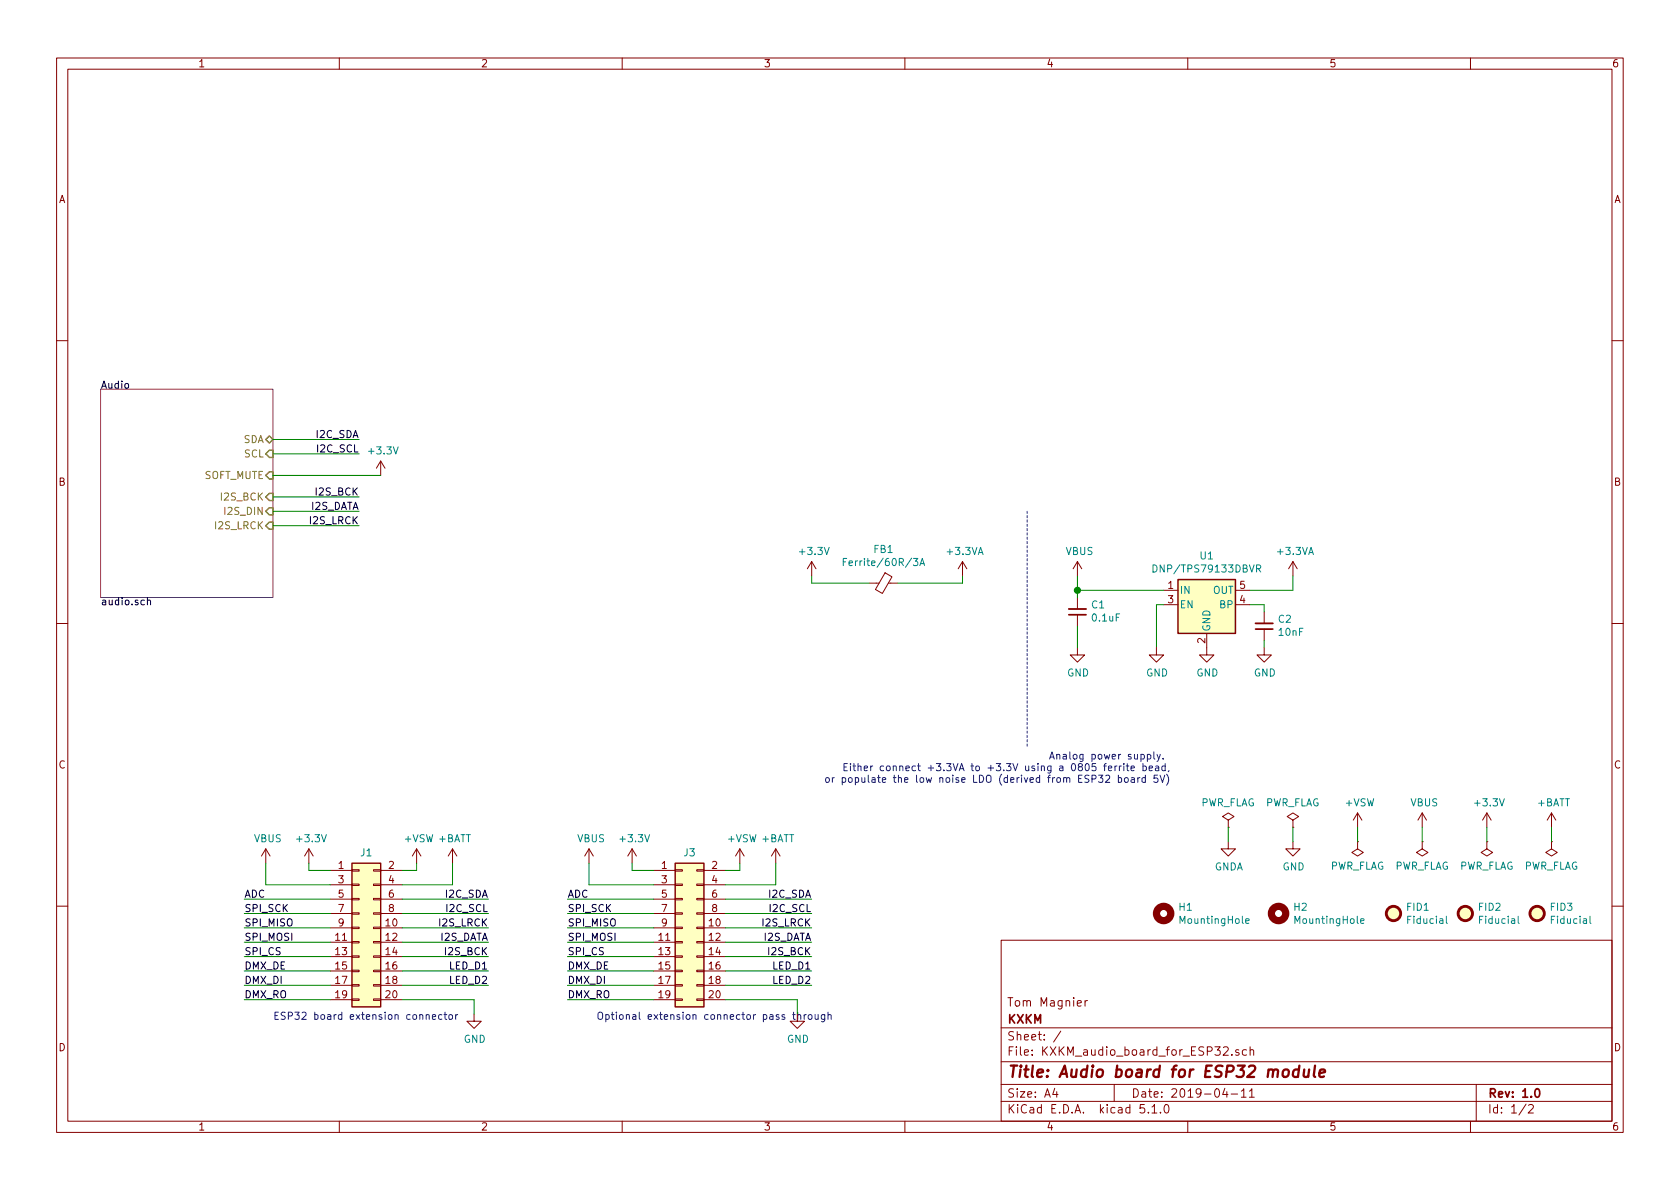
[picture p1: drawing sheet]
EESchema Schematic File Version 4
LIBS:KXKM_audio_board_for_ESP32-cache
EELAYER 29 0
EELAYER END
$Descr A4 11693 8268
encoding utf-8
Sheet 1 2
Title "Audio board for ESP32 module"
Date "2019-04-11"
Rev "1.0"
Comp "KXKM"
Comment1 "Tom Magnier"
Comment2 ""
Comment3 ""
Comment4 ""
$EndDescr
$Sheet
S 700  2700 1200 1450
U 5CA7ADA4
F0 "Audio" 50
F1 "audio.sch" 50
F2 "SDA" B R 1900 3050 50 
F3 "SCL" I R 1900 3150 50 
F4 "SOFT_MUTE" I R 1900 3300 50 
F5 "I2S_BCK" I R 1900 3450 50 
F6 "I2S_DIN" I R 1900 3550 50 
F7 "I2S_LRCK" I R 1900 3650 50 
$EndSheet
$Comp
L Connector_Generic:Conn_02x10_Odd_Even J1
U 1 1
P 2500 6450
F 0 "J1" H 2550 6975 50  0000 C CNN
F 1 "Conn_02x10_Odd_Even" H 2550 6976 50  0001 C CNN
F 2 "Connector_PinHeader_2.54mm:PinHeader_2x10_P2.54mm_Vertical_SMD" H 2500 6450 50  0001 C CNN
F 3 "~" H 2500 6450 50  0001 C CNN
	1    2500 6450
	1    0    0    -1  
$EndComp
Text Notes 1900 7100 0    50   ~ 0
ESP32 board extension connector
$Comp
L power:VBUS #PWR0101
U 1 1
P 1850 6000
F 0 "#PWR0101" H 1850 5850 50  0001 C CNN
F 1 "VBUS" H 1865 6173 50  0000 C CNN
F 2 "" H 1850 6000 50  0001 C CNN
F 3 "" H 1850 6000 50  0001 C CNN
	1    1850 6000
	1    0    0    -1  
$EndComp
$Comp
L power:+VSW #PWR0102
U 1 1
P 2900 6000
F 0 "#PWR0102" H 2900 5850 50  0001 C CNN
F 1 "+VSW" H 2915 6173 50  0000 C CNN
F 2 "" H 2900 6000 50  0001 C CNN
F 3 "" H 2900 6000 50  0001 C CNN
	1    2900 6000
	1    0    0    -1  
$EndComp
Wire Wire Line
	2800 6050 2900 6050
Wire Wire Line
	2900 6050 2900 6000
$Comp
L power:+BATT #PWR0103
U 1 1
P 3150 6000
F 0 "#PWR0103" H 3150 5850 50  0001 C CNN
F 1 "+BATT" H 3165 6173 50  0000 C CNN
F 2 "" H 3150 6000 50  0001 C CNN
F 3 "" H 3150 6000 50  0001 C CNN
	1    3150 6000
	1    0    0    -1  
$EndComp
Wire Wire Line
	2800 6150 3150 6150
Wire Wire Line
	3150 6150 3150 6000
Wire Wire Line
	2800 6250 3400 6250
Wire Wire Line
	2800 6350 3400 6350
Wire Wire Line
	2800 6450 3400 6450
Wire Wire Line
	2800 6550 3400 6550
Wire Wire Line
	2800 6650 3400 6650
Wire Wire Line
	2800 6750 3400 6750
Wire Wire Line
	2800 6850 3400 6850
Text Label 1700 6250 0    50   ~ 0
ADC
Text Label 1700 6350 0    50   ~ 0
SPI_SCK
Text Label 1700 6550 0    50   ~ 0
SPI_MOSI
Text Label 1700 6650 0    50   ~ 0
SPI_CS
Text Label 1700 6750 0    50   ~ 0
DMX_DE
Text Label 1700 6850 0    50   ~ 0
DMX_DI
Text Label 1700 6950 0    50   ~ 0
DMX_RO
Text Label 3400 6250 2    50   ~ 0
I2C_SDA
Text Label 3400 6350 2    50   ~ 0
I2C_SCL
Text Label 3400 6650 2    50   ~ 0
I2S_BCK
Text Label 3400 6550 2    50   ~ 0
I2S_DATA
Text Label 3400 6450 2    50   ~ 0
I2S_LRCK
Text Label 3400 6750 2    50   ~ 0
LED_D1
Text Label 3400 6850 2    50   ~ 0
LED_D2
$Comp
L power:GND #PWR0104
U 1 1
P 3300 7050
F 0 "#PWR0104" H 3300 6800 50  0001 C CNN
F 1 "GND" H 3305 6877 50  0000 C CNN
F 2 "" H 3300 7050 50  0001 C CNN
F 3 "" H 3300 7050 50  0001 C CNN
	1    3300 7050
	1    0    0    -1  
$EndComp
Wire Wire Line
	2800 6950 3300 6950
Wire Wire Line
	3300 6950 3300 7050
Wire Wire Line
	1900 3050 2500 3050
Wire Wire Line
	1900 3150 2500 3150
Wire Wire Line
	1900 3450 2500 3450
Wire Wire Line
	1900 3550 2500 3550
Wire Wire Line
	1900 3650 2500 3650
Text Label 2500 3050 2    50   ~ 0
I2C_SDA
Text Label 2500 3150 2    50   ~ 0
I2C_SCL
Text Label 2500 3450 2    50   ~ 0
I2S_BCK
Text Label 2500 3550 2    50   ~ 0
I2S_DATA
Text Label 2500 3650 2    50   ~ 0
I2S_LRCK
$Comp
L power:+3.3V #PWR0105
U 1 1
P 2650 3300
F 0 "#PWR0105" H 2650 3150 50  0001 C CNN
F 1 "+3.3V" H 2665 3473 50  0000 C CNN
F 2 "" H 2650 3300 50  0001 C CNN
F 3 "" H 2650 3300 50  0001 C CNN
	1    2650 3300
	1    0    0    -1  
$EndComp
Wire Wire Line
	1900 3300 2650 3300
Text Notes 8150 5450 2    50   ~ 0
Analog power supply. \nEither connect +3.3VA to +3.3V using a 0805 ferrite bead,\nor populate the low noise LDO (derived from ESP32 board 5V)
$Comp
L power:+3.3V #PWR0106
U 1 1
P 2150 6000
F 0 "#PWR0106" H 2150 5850 50  0001 C CNN
F 1 "+3.3V" H 2165 6173 50  0000 C CNN
F 2 "" H 2150 6000 50  0001 C CNN
F 3 "" H 2150 6000 50  0001 C CNN
	1    2150 6000
	1    0    0    -1  
$EndComp
Wire Wire Line
	2150 6000 2150 6050
Wire Wire Line
	2150 6050 2300 6050
Wire Wire Line
	1850 6000 1850 6150
Wire Wire Line
	1850 6150 2300 6150
$Comp
L power:+3.3V #PWR0107
U 1 1
P 5650 4000
F 0 "#PWR0107" H 5650 3850 50  0001 C CNN
F 1 "+3.3V" H 5665 4173 50  0000 C CNN
F 2 "" H 5650 4000 50  0001 C CNN
F 3 "" H 5650 4000 50  0001 C CNN
	1    5650 4000
	1    0    0    -1  
$EndComp
$Comp
L power:+3.3VA #PWR0108
U 1 1
P 6700 4000
F 0 "#PWR0108" H 6700 3850 50  0001 C CNN
F 1 "+3.3VA" H 6715 4173 50  0000 C CNN
F 2 "" H 6700 4000 50  0001 C CNN
F 3 "" H 6700 4000 50  0001 C CNN
	1    6700 4000
	1    0    0    -1  
$EndComp
$Comp
L Device:Ferrite_Bead_Small FB1
U 1 1
P 6150 4050
F 0 "FB1" V 5913 4050 50  0000 C CNN
F 1 "Ferrite/60R/3A" V 6004 4050 50  0000 C CNN
F 2 "Inductor_SMD:L_0805_2012Metric" V 6080 4050 50  0001 C CNN
F 3 "~" H 6150 4050 50  0001 C CNN
	1    6150 4050
	0    1    1    0   
$EndComp
Wire Wire Line
	5650 4000 5650 4050
Wire Wire Line
	5650 4050 6050 4050
Wire Wire Line
	6250 4050 6700 4050
Wire Wire Line
	6700 4050 6700 4000
Wire Notes Line
	7150 3550 7150 5200
$Comp
L power:VBUS #PWR0109
U 1 1
P 7500 4000
F 0 "#PWR0109" H 7500 3850 50  0001 C CNN
F 1 "VBUS" H 7515 4173 50  0000 C CNN
F 2 "" H 7500 4000 50  0001 C CNN
F 3 "" H 7500 4000 50  0001 C CNN
	1    7500 4000
	1    0    0    -1  
$EndComp
$Comp
L Regulator_Linear:TPS79318-EP U1
U 1 1
P 8400 4200
F 0 "U1" H 8400 4542 50  0000 C CNN
F 1 "DNP/TPS79133DBVR" H 8400 4451 50  0000 C CNN
F 2 "Package_TO_SOT_SMD:SOT-23-5" H 8400 4525 50  0001 C CIN
F 3 "http://www.ti.com/lit/ds/symlink/tps79333-ep.pdf" H 8400 4250 50  0001 C CNN
	1    8400 4200
	1    0    0    -1  
$EndComp
Wire Wire Line
	8050 4500 8050 4200
Wire Wire Line
	8050 4200 8100 4200
$Comp
L power:+3.3VA #PWR0112
U 1 1
P 9000 4000
F 0 "#PWR0112" H 9000 3850 50  0001 C CNN
F 1 "+3.3VA" H 9015 4173 50  0000 C CNN
F 2 "" H 9000 4000 50  0001 C CNN
F 3 "" H 9000 4000 50  0001 C CNN
	1    9000 4000
	1    0    0    -1  
$EndComp
Wire Wire Line
	9000 4100 9000 4000
Wire Wire Line
	8700 4100 9000 4100
$Comp
L Device:C_Small C1
U 1 1
P 7500 4250
F 0 "C1" H 7408 4204 50  0000 R CNN
F 1 "0.1uF" H 7408 4295 50  0000 R CNN
F 2 "Capacitor_SMD:C_0603_1608Metric" H 7500 4250 50  0001 C CNN
F 3 "~" H 7500 4250 50  0001 C CNN
	1    7500 4250
	-1   0    0    1   
$EndComp
$Comp
L power:GND #PWR0113
U 1 1
P 7500 4500
F 0 "#PWR0113" H 7500 4250 50  0001 C CNN
F 1 "GND" H 7505 4327 50  0000 C CNN
F 2 "" H 7500 4500 50  0001 C CNN
F 3 "" H 7500 4500 50  0001 C CNN
	1    7500 4500
	1    0    0    -1  
$EndComp
Wire Wire Line
	7500 4500 7500 4350
$Comp
L Device:C_Small C2
U 1 1
P 8800 4350
F 0 "C2" H 8708 4304 50  0000 R CNN
F 1 "10nF" H 8708 4395 50  0000 R CNN
F 2 "Capacitor_SMD:C_0603_1608Metric" H 8800 4350 50  0001 C CNN
F 3 "~" H 8800 4350 50  0001 C CNN
	1    8800 4350
	-1   0    0    1   
$EndComp
Wire Wire Line
	8700 4200 8800 4200
Wire Wire Line
	8800 4200 8800 4250
Wire Wire Line
	7500 4000 7500 4100
Wire Wire Line
	7500 4100 8100 4100
Connection ~ 7500 4100
Wire Wire Line
	7500 4100 7500 4150
Wire Wire Line
	8800 4500 8800 4450
$Comp
L power:PWR_FLAG #FLG0101
U 1 1
P 10800 5850
F 0 "#FLG0101" H 10800 5925 50  0001 C CNN
F 1 "PWR_FLAG" H 10800 6023 50  0000 C CNN
F 2 "" H 10800 5850 50  0001 C CNN
F 3 "~" H 10800 5850 50  0001 C CNN
	1    10800 5850
	1    0    0    1   
$EndComp
$Comp
L power:+BATT #PWR0148
U 1 1
P 10800 5750
F 0 "#PWR0148" H 10800 5600 50  0001 C CNN
F 1 "+BATT" H 10815 5923 50  0000 C CNN
F 2 "" H 10800 5750 50  0001 C CNN
F 3 "" H 10800 5750 50  0001 C CNN
	1    10800 5750
	1    0    0    -1  
$EndComp
Wire Wire Line
	10800 5750 10800 5850
$Comp
L power:+3.3V #PWR0149
U 1 1
P 10350 5750
F 0 "#PWR0149" H 10350 5600 50  0001 C CNN
F 1 "+3.3V" H 10365 5923 50  0000 C CNN
F 2 "" H 10350 5750 50  0001 C CNN
F 3 "" H 10350 5750 50  0001 C CNN
	1    10350 5750
	1    0    0    -1  
$EndComp
$Comp
L power:PWR_FLAG #FLG0102
U 1 1
P 10350 5850
F 0 "#FLG0102" H 10350 5925 50  0001 C CNN
F 1 "PWR_FLAG" H 10350 6023 50  0000 C CNN
F 2 "" H 10350 5850 50  0001 C CNN
F 3 "~" H 10350 5850 50  0001 C CNN
	1    10350 5850
	1    0    0    1   
$EndComp
Wire Wire Line
	10350 5850 10350 5750
$Comp
L power:VBUS #PWR0150
U 1 1
P 9900 5750
F 0 "#PWR0150" H 9900 5600 50  0001 C CNN
F 1 "VBUS" H 9915 5923 50  0000 C CNN
F 2 "" H 9900 5750 50  0001 C CNN
F 3 "" H 9900 5750 50  0001 C CNN
	1    9900 5750
	1    0    0    -1  
$EndComp
$Comp
L power:PWR_FLAG #FLG0103
U 1 1
P 9900 5850
F 0 "#FLG0103" H 9900 5925 50  0001 C CNN
F 1 "PWR_FLAG" H 9900 6023 50  0000 C CNN
F 2 "" H 9900 5850 50  0001 C CNN
F 3 "~" H 9900 5850 50  0001 C CNN
	1    9900 5850
	1    0    0    1   
$EndComp
Wire Wire Line
	9900 5850 9900 5750
$Comp
L power:+VSW #PWR0151
U 1 1
P 9450 5750
F 0 "#PWR0151" H 9450 5600 50  0001 C CNN
F 1 "+VSW" H 9465 5923 50  0000 C CNN
F 2 "" H 9450 5750 50  0001 C CNN
F 3 "" H 9450 5750 50  0001 C CNN
	1    9450 5750
	1    0    0    -1  
$EndComp
$Comp
L power:PWR_FLAG #FLG0104
U 1 1
P 9450 5850
F 0 "#FLG0104" H 9450 5925 50  0001 C CNN
F 1 "PWR_FLAG" H 9450 6023 50  0000 C CNN
F 2 "" H 9450 5850 50  0001 C CNN
F 3 "~" H 9450 5850 50  0001 C CNN
	1    9450 5850
	1    0    0    1   
$EndComp
Wire Wire Line
	9450 5850 9450 5750
$Comp
L power:GND #PWR0152
U 1 1
P 9000 5850
F 0 "#PWR0152" H 9000 5600 50  0001 C CNN
F 1 "GND" H 9005 5677 50  0000 C CNN
F 2 "" H 9000 5850 50  0001 C CNN
F 3 "" H 9000 5850 50  0001 C CNN
	1    9000 5850
	1    0    0    -1  
$EndComp
$Comp
L power:GNDA #PWR0153
U 1 1
P 8550 5850
F 0 "#PWR0153" H 8550 5600 50  0001 C CNN
F 1 "GNDA" H 8555 5677 50  0000 C CNN
F 2 "" H 8550 5850 50  0001 C CNN
F 3 "" H 8550 5850 50  0001 C CNN
	1    8550 5850
	1    0    0    -1  
$EndComp
$Comp
L power:PWR_FLAG #FLG0105
U 1 1
P 9000 5750
F 0 "#FLG0105" H 9000 5825 50  0001 C CNN
F 1 "PWR_FLAG" H 9000 5923 50  0000 C CNN
F 2 "" H 9000 5750 50  0001 C CNN
F 3 "~" H 9000 5750 50  0001 C CNN
	1    9000 5750
	-1   0    0    -1  
$EndComp
Wire Wire Line
	9000 5750 9000 5850
$Comp
L power:PWR_FLAG #FLG0106
U 1 1
P 8550 5750
F 0 "#FLG0106" H 8550 5825 50  0001 C CNN
F 1 "PWR_FLAG" H 8550 5923 50  0000 C CNN
F 2 "" H 8550 5750 50  0001 C CNN
F 3 "~" H 8550 5750 50  0001 C CNN
	1    8550 5750
	-1   0    0    -1  
$EndComp
Wire Wire Line
	8550 5850 8550 5750
$Comp
L Mechanical:MountingHole H1
U 1 1
P 8100 6350
F 0 "H1" H 8200 6396 50  0000 L CNN
F 1 "MountingHole" H 8200 6305 50  0000 L CNN
F 2 "MountingHole:MountingHole_3.2mm_M3" H 8100 6350 50  0001 C CNN
F 3 "~" H 8100 6350 50  0001 C CNN
	1    8100 6350
	1    0    0    -1  
$EndComp
$Comp
L Mechanical:MountingHole H2
U 1 1
P 8900 6350
F 0 "H2" H 9000 6396 50  0000 L CNN
F 1 "MountingHole" H 9000 6305 50  0000 L CNN
F 2 "MountingHole:MountingHole_3.2mm_M3" H 8900 6350 50  0001 C CNN
F 3 "~" H 8900 6350 50  0001 C CNN
	1    8900 6350
	1    0    0    -1  
$EndComp
$Comp
L Mechanical:Fiducial FID1
U 1 1
P 9700 6350
F 0 "FID1" H 9785 6396 50  0000 L CNN
F 1 "Fiducial" H 9785 6305 50  0000 L CNN
F 2 "Fiducial:Fiducial_0.5mm_Mask1mm" H 9700 6350 50  0001 C CNN
F 3 "~" H 9700 6350 50  0001 C CNN
	1    9700 6350
	1    0    0    -1  
$EndComp
$Comp
L Mechanical:Fiducial FID2
U 1 1
P 10200 6350
F 0 "FID2" H 10285 6396 50  0000 L CNN
F 1 "Fiducial" H 10285 6305 50  0000 L CNN
F 2 "Fiducial:Fiducial_0.5mm_Mask1mm" H 10200 6350 50  0001 C CNN
F 3 "~" H 10200 6350 50  0001 C CNN
	1    10200 6350
	1    0    0    -1  
$EndComp
$Comp
L Mechanical:Fiducial FID3
U 1 1
P 10700 6350
F 0 "FID3" H 10785 6396 50  0000 L CNN
F 1 "Fiducial" H 10785 6305 50  0000 L CNN
F 2 "Fiducial:Fiducial_0.5mm_Mask1mm" H 10700 6350 50  0001 C CNN
F 3 "~" H 10700 6350 50  0001 C CNN
	1    10700 6350
	1    0    0    -1  
$EndComp
Text Label 1700 6450 0    50   ~ 0
SPI_MISO
Wire Wire Line
	1700 6250 2300 6250
Wire Wire Line
	1700 6350 2300 6350
Wire Wire Line
	1700 6450 2300 6450
Wire Wire Line
	1700 6550 2300 6550
Wire Wire Line
	1700 6650 2300 6650
Wire Wire Line
	1700 6750 2300 6750
Wire Wire Line
	1700 6850 2300 6850
Wire Wire Line
	1700 6950 2300 6950
$Comp
L power:GND #PWR06
U 1 1
P 8050 4500
F 0 "#PWR06" H 8050 4250 50  0001 C CNN
F 1 "GND" H 8055 4327 50  0000 C CNN
F 2 "" H 8050 4500 50  0001 C CNN
F 3 "" H 8050 4500 50  0001 C CNN
	1    8050 4500
	1    0    0    -1  
$EndComp
$Comp
L power:GND #PWR07
U 1 1
P 8400 4500
F 0 "#PWR07" H 8400 4250 50  0001 C CNN
F 1 "GND" H 8405 4327 50  0000 C CNN
F 2 "" H 8400 4500 50  0001 C CNN
F 3 "" H 8400 4500 50  0001 C CNN
	1    8400 4500
	1    0    0    -1  
$EndComp
$Comp
L power:GND #PWR08
U 1 1
P 8800 4500
F 0 "#PWR08" H 8800 4250 50  0001 C CNN
F 1 "GND" H 8805 4327 50  0000 C CNN
F 2 "" H 8800 4500 50  0001 C CNN
F 3 "" H 8800 4500 50  0001 C CNN
	1    8800 4500
	1    0    0    -1  
$EndComp
$Comp
L Connector_Generic:Conn_02x10_Odd_Even J3
U 1 1
P 4750 6450
F 0 "J3" H 4800 6975 50  0000 C CNN
F 1 "Conn_02x10_Odd_Even" H 4800 6976 50  0001 C CNN
F 2 "Connector_PinSocket_2.54mm:PinSocket_2x10_P2.54mm_Vertical_SMD" H 4750 6450 50  0001 C CNN
F 3 "~" H 4750 6450 50  0001 C CNN
	1    4750 6450
	1    0    0    -1  
$EndComp
Text Notes 4150 7100 0    50   ~ 0
Optional extension connector pass through
$Comp
L power:VBUS #PWR01
U 1 1
P 4100 6000
F 0 "#PWR01" H 4100 5850 50  0001 C CNN
F 1 "VBUS" H 4115 6173 50  0000 C CNN
F 2 "" H 4100 6000 50  0001 C CNN
F 3 "" H 4100 6000 50  0001 C CNN
	1    4100 6000
	1    0    0    -1  
$EndComp
$Comp
L power:+VSW #PWR03
U 1 1
P 5150 6000
F 0 "#PWR03" H 5150 5850 50  0001 C CNN
F 1 "+VSW" H 5165 6173 50  0000 C CNN
F 2 "" H 5150 6000 50  0001 C CNN
F 3 "" H 5150 6000 50  0001 C CNN
	1    5150 6000
	1    0    0    -1  
$EndComp
Wire Wire Line
	5050 6050 5150 6050
Wire Wire Line
	5150 6050 5150 6000
$Comp
L power:+BATT #PWR04
U 1 1
P 5400 6000
F 0 "#PWR04" H 5400 5850 50  0001 C CNN
F 1 "+BATT" H 5415 6173 50  0000 C CNN
F 2 "" H 5400 6000 50  0001 C CNN
F 3 "" H 5400 6000 50  0001 C CNN
	1    5400 6000
	1    0    0    -1  
$EndComp
Wire Wire Line
	5050 6150 5400 6150
Wire Wire Line
	5400 6150 5400 6000
Wire Wire Line
	5050 6250 5650 6250
Wire Wire Line
	5050 6350 5650 6350
Wire Wire Line
	5050 6450 5650 6450
Wire Wire Line
	5050 6550 5650 6550
Wire Wire Line
	5050 6650 5650 6650
Wire Wire Line
	5050 6750 5650 6750
Wire Wire Line
	5050 6850 5650 6850
Text Label 3950 6250 0    50   ~ 0
ADC
Text Label 3950 6350 0    50   ~ 0
SPI_SCK
Text Label 3950 6550 0    50   ~ 0
SPI_MOSI
Text Label 3950 6650 0    50   ~ 0
SPI_CS
Text Label 3950 6750 0    50   ~ 0
DMX_DE
Text Label 3950 6850 0    50   ~ 0
DMX_DI
Text Label 3950 6950 0    50   ~ 0
DMX_RO
Text Label 5650 6250 2    50   ~ 0
I2C_SDA
Text Label 5650 6350 2    50   ~ 0
I2C_SCL
Text Label 5650 6650 2    50   ~ 0
I2S_BCK
Text Label 5650 6550 2    50   ~ 0
I2S_DATA
Text Label 5650 6450 2    50   ~ 0
I2S_LRCK
Text Label 5650 6750 2    50   ~ 0
LED_D1
Text Label 5650 6850 2    50   ~ 0
LED_D2
$Comp
L power:GND #PWR05
U 1 1
P 5550 7050
F 0 "#PWR05" H 5550 6800 50  0001 C CNN
F 1 "GND" H 5555 6877 50  0000 C CNN
F 2 "" H 5550 7050 50  0001 C CNN
F 3 "" H 5550 7050 50  0001 C CNN
	1    5550 7050
	1    0    0    -1  
$EndComp
Wire Wire Line
	5050 6950 5550 6950
Wire Wire Line
	5550 6950 5550 7050
$Comp
L power:+3.3V #PWR02
U 1 1
P 4400 6000
F 0 "#PWR02" H 4400 5850 50  0001 C CNN
F 1 "+3.3V" H 4415 6173 50  0000 C CNN
F 2 "" H 4400 6000 50  0001 C CNN
F 3 "" H 4400 6000 50  0001 C CNN
	1    4400 6000
	1    0    0    -1  
$EndComp
Wire Wire Line
	4400 6000 4400 6050
Wire Wire Line
	4400 6050 4550 6050
Wire Wire Line
	4100 6000 4100 6150
Wire Wire Line
	4100 6150 4550 6150
Text Label 3950 6450 0    50   ~ 0
SPI_MISO
Wire Wire Line
	3950 6250 4550 6250
Wire Wire Line
	3950 6350 4550 6350
Wire Wire Line
	3950 6450 4550 6450
Wire Wire Line
	3950 6550 4550 6550
Wire Wire Line
	3950 6650 4550 6650
Wire Wire Line
	3950 6750 4550 6750
Wire Wire Line
	3950 6850 4550 6850
Wire Wire Line
	3950 6950 4550 6950
$EndSCHEMATC
